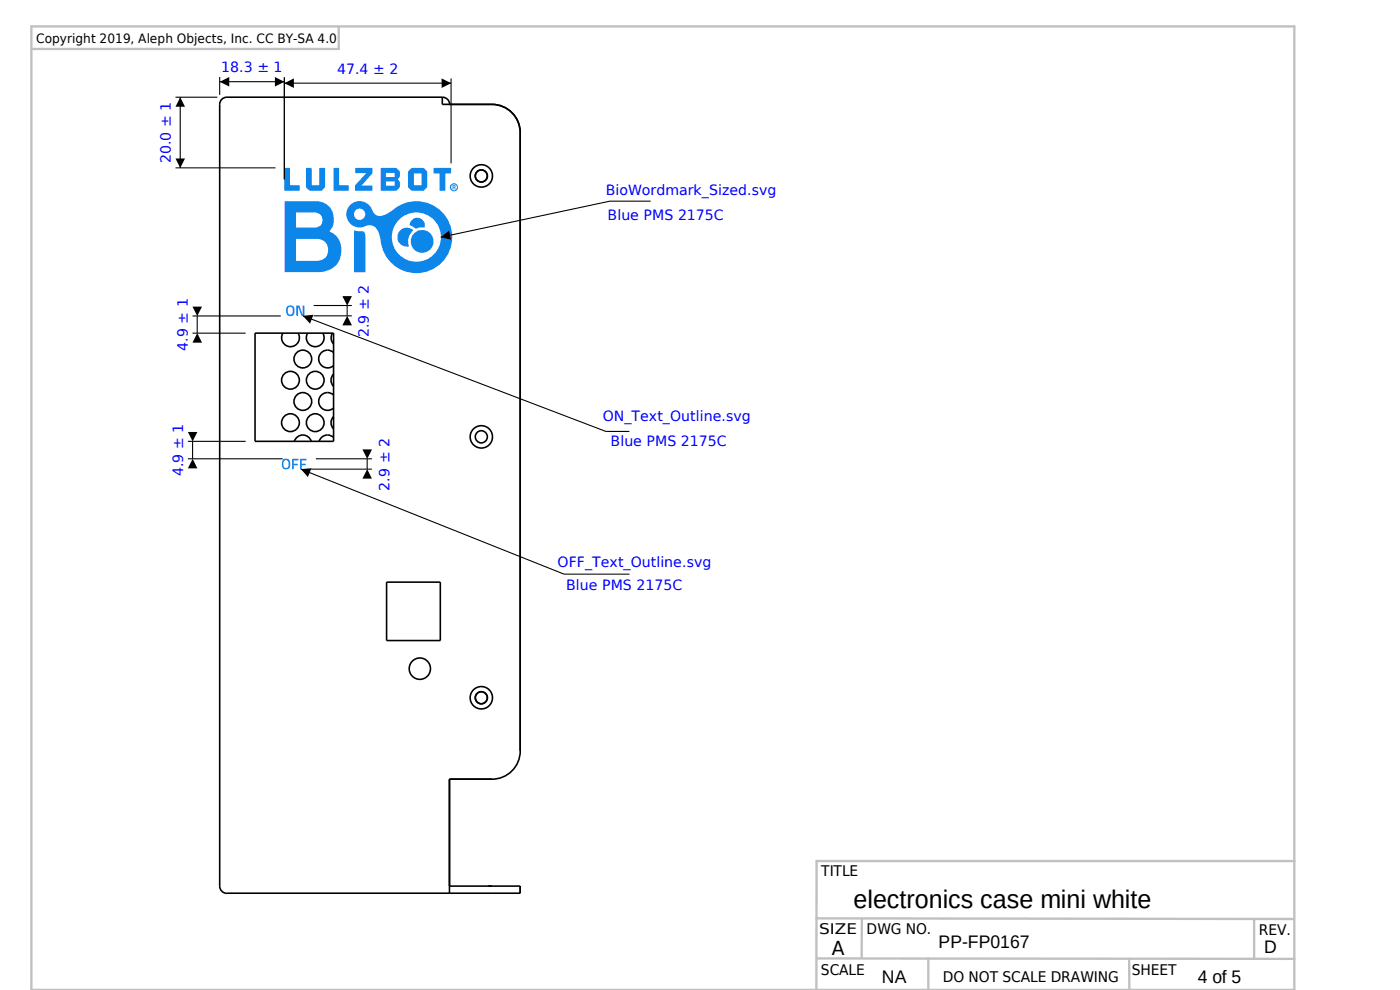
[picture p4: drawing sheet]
<svg xmlns="http://www.w3.org/2000/svg" width="297mm" height="210mm" viewBox="0 0 297 210" stroke-linecap="round" stroke-linejoin="round" font-family="sans-serif">
<g fill="none" stroke="#000" stroke-width=".34">
<path d="M93.8 22.1h10.6a6 6 0 0 1 6 6.1M93.8 20.6v1.5M93.8 22.1h.1M95.4 22.1h.1M95.4 22.1a1.5 1.5 0 0 0-1.5-1.5h-45.8a1.52 1.52 0 0 0-1.5 1.5v165.8a1.53 1.53 0 0 0 1.5 1.5M110.4 28.1v131.1a6 6 0 0 1-6 6M54.1 70.6h16.7v23h-16.7zM60 70.6a1.89 1.89 0 0 0 1.6 2.9 1.89 1.89 0 0 0 1.6-2.9M65.3 70.6a1.89 1.89 0 0 0 1.6 2.9 1.89 1.89 0 0 0 1.6-2.9M70.5 70.6a1.85 1.85 0 0 0 .3 2.3M70.8 79.3a1.81 1.81 0 0 0 0 2.6M70.8 74.8a1.88 1.88 0 0 0-2.7 0 1.88 1.88 0 0 0 0 2.6 1.88 1.88 0 0 0 2.7 .1"/>
<path d="M64.2 92.2a1.9 1.9 0 0 1 1.8 1.4M64.3 92.2a1.95 1.95 0 0 0-1.9 1.4M70.8 83.7a1.88 1.88 0 0 0-2.7 .1 1.88 1.88 0 0 0 0 2.6 1.88 1.88 0 0 0 2.7 .1M70.8 88.3a1.82 1.82 0 0 0 0 2.6M70.8 92.8a1.85 1.85 0 0 0-3.1 .8M82 123.4h11.4v12.4h-11.4zM104.4 165.2h-9v22.7M95.4 187.9v1.5M95.4 187.9h15v1.5h-62.3M103.6 187.9h.8"/>
<circle cx="102.1" cy="37.3" r="1.28"/>
<circle cx="102.1" cy="37.3" r="2.38"/>
<circle cx="64.3" cy="76.1" r="1.88"/>
<circle cx="61.6" cy="80.6" r="1.89"/>
<circle cx="61.6" cy="89.6" r="1.89"/>
<circle cx="64.3" cy="85.1" r="1.88"/>
<circle cx="66.9" cy="80.6" r="1.88"/>
<circle cx="66.9" cy="89.6" r="1.88"/>
<circle cx="102.1" cy="92.6" r="1.28"/>
<circle cx="102.1" cy="92.6" r="2.37"/>
<circle cx="89.1" cy="141.8" r="2.26"/>
<circle cx="102.1" cy="147.9" r="1.28"/>
<circle cx="102.1" cy="147.9" r="2.37"/>
</g>
<g fill="#0d86ea">
<path d="M61.2 65.3a.52 .52 0 0 1 .5-.2 .52 .52 0 0 1 .4 .4v.7a.52 .52 0 0 1-.5 .5 .52 .52 0 0 1-.5-.5zM61 64.9l-.3 1a.93 .93 0 0 0 .9 1.1 .93 .93 0 0 0 .9-1.1 .93 .93 0 0 0-.4-1.1 .93 .93 0 0 0-1.1 .1z" fill-rule="evenodd"/>
<path d="M62.9 64.8h.6l.7 1.9v-1.9h.4v2.2h-.6l-.7-1.9-.1 1.9h-.3z" fill-rule="evenodd"/>
<path d="M60.4 97.6a.52 .52 0 0 1 .8 .4 .85 .85 0 0 1-.5 1.2h-.3a1.27 1.27 0 0 1 0-1.6zM60.1 97.4l-.3 1a.91 .91 0 0 0 .9 1.1 .91 .91 0 0 0 .9-1.1 .93 .93 0 0 0-.4-1 .93 .93 0 0 0-1.1 0z" fill-rule="evenodd"/>
<path d="M62 97.3h1.3v.3h-1v.7h.9v.3h-.9v.9h-.3z" fill-rule="evenodd"/>
<path d="M63.7 97.3h1.3v.3h-1v.7h.9v.3h-.9v.9h-.3z" fill-rule="evenodd"/>
<path d="M95.7 39.7a.62 .62 0 0 1 1.2 0 .62 .62 0 0 1-1.2 0zM95.5 39.7a.86 .86 0 0 0 1.7 0 .86 .86 0 0 0-1.7 0z" fill-rule="evenodd"/>
<path d="M96.2 39.4v.2h.3l-.1-.2zM96 39.2a.4 .4 0 0 1 .6 .1 .4 .4 0 0 1 0 .5l.1 .4h-.2l-.1-.3-.2-.1v.4h-.2z" fill-rule="evenodd"/>
<path d="M60.4 35.6h1.1v3.6l2 .1v1.1h-3.1z" fill-rule="evenodd"/>
<path d="M64.9 35.6l1.2 .1v3.5l.2 .1 1.4-.1v-3.5l.2-.1 1.1 .1v3.8l-.7 .9h-2.5l-.8-.6z" fill-rule="evenodd"/>
<path d="M70.8 35.6h1l.2 .1v3.5l1.9 .1v1.1h-3.1z" fill-rule="evenodd"/>
<path d="M75.4 35.6h3.6v1.2l-2.3 2.6h2.2l.1 1h-3.6l-.1-1.1 2.4-2.6h-2.3z" fill-rule="evenodd"/>
<path d="M81.9 38.5v.9h1.8v-.9zM81.9 36.7v.8h1.8v-.8zM80.8 35.6h3.1l.9 .7v1.1l-.4 .6 .4 .6v1l-.7 .8h-3.3z" fill-rule="evenodd"/>
<path d="M87.8 36.8v2.5h1.6v-2.5zM87.3 35.7l2.4-.1 .2 .1 .7 .6v3.3l-.7 .8h-2.4l-.9-.6v-3.2z" fill-rule="evenodd"/>
<path d="M92 35.6l3.7 .1v1.1l-1.2 .1-.1 3.5h-1.1v-3.5l-1.3-.1z" fill-rule="evenodd"/>
<path d="M74.1 43.7a2.88 2.88 0 0 0 .2 3.7 2.88 2.88 0 0 0 3.7 .4 1.92 1.92 0 0 1 2.3 1.4l.3 .8a8.6 8.6 0 0 0 3 6.3 7.6 7.6 0 0 0 10.4-.9 7.6 7.6 0 0 0-.1-10.3 7.6 7.6 0 0 0-10.4-.7 4.3 4.3 0 0 1-3.6 1.3 2.92 2.92 0 0 1-1.2-1.7 2.83 2.83 0 0 0-4.6-.3zM75.1 45.4a1.2 1.2 0 0 1 2.4 0 1.2 1.2 0 0 1-2.4 0zM83.1 50.3a5.2 5.2 0 0 1 10.5 0 5.2 5.2 0 0 1-10.5 0z" fill-rule="evenodd"/>
<path d="M75.1 48.8l1.2 .2a.85 .85 0 0 1 1.1 .5l.1 8.2h-2.4z" fill-rule="evenodd"/>
<path d="M62.8 45.1h4a1.6 1.6 0 0 1 1.6 1.6 1.6 1.6 0 0 1-1.6 1.6h-4zM60.4 42.7v15h7.2a4.5 4.5 0 0 0 4.7-3.3 4.5 4.5 0 0 0-2.4-5.3h-.1a3.8 3.8 0 0 0 .8-4.1 3.8 3.8 0 0 0-3.4-2.3zM62.8 50.7h4.4a2.33 2.33 0 0 1 2.4 2.3 2.33 2.33 0 0 1-2.4 2.3h-4.4z" fill-rule="evenodd"/>
<path d="M84.8 49a2.02 2.02 0 0 1 2.9-.2 2.98 2.98 0 0 0-.9 3.4 2.02 2.02 0 0 1-2.2-.9 2.02 2.02 0 0 1 .2-2.3z" fill-rule="evenodd"/>
<path d="M87.3 46.7a1.62 1.62 0 0 1 2-.3 1.62 1.62 0 0 1 .8 1.8h-1.1l-.8 .3-.6-.5-.7-.2z" fill-rule="evenodd"/>
<circle cx="89.6" cy="51.2" r="2.42"/>
</g>
<g fill="none" stroke="#000" stroke-width=".23">
<path d="M46.6 16.3v3.8M46.6 17.3h13.7M60.3 16.3v21.7M60.3 17.6h35.4M95.7 16.6v18M37.2 35.6h21.2M37.2 20.6h8.9M38.2 20.6v15M138.1 42.7h-8.7l-35.9 7.6M40.8 70.6h11.3M40.8 67h18.8M41.8 67v3.6"/>
<path d="M64.3 67l64.3 24.5h4.9M66.6 67h8M66.6 64.8h8M73.7 64.8v2.2M39.9 97.3h20.1M39.9 93.6h12.2M40.9 93.6v3.7M63.8 99.5l55.9 22.3 13.9-.1M66 99.5h12.9M67 97.3h11.9M77.9 97.3v2.2"/>
</g>
<g fill="#000">
<path d="M46.6 17.4l2-1.1v2zM60.3 17.6l2-1v2.1zM58.3 16.3l2.1 1.1-2.1 .9zM93.7 16.6l2 1-2 1.1zM38.2 20.6l1.1 2h-2.1zM37.2 33.6h2.1l-1.1 2zM93.5 50.3l1.8-1.4 .4 1.9zM40.8 65h2.1l-1 2zM41.9 70.6l1 2.1h-2.1zM72.6 62.8h2.1l-1 2zM73.7 67l1 2h-2.1zM39.9 91.6h2l-1 2z"/>
<path d="M40.9 97.3l1 2h-2zM77.9 99.5l1 2h-2zM76.9 95.3h2l-1 2z"/>
<path d="M64.3 67l2.2-.3-.7 1.9z" fill-rule="evenodd"/>
<path d="M63.8 99.5l2.3-.2-.8 1.9z" fill-rule="evenodd"/>
</g>
<path d="M6.7 5.6h267.9v204.3h-267.9zM71.9 5.7v4.7h-65.2M173.2 194.7l101.4 .1M173.2 182.6h101.4M173.2 182.5v27.3M182.9 194.8l-.1 8.2M266.1 194.8v8.3M173.3 203.2l101.3 .1M197 203.2v6.6M239.6 203.3v6.5" fill="none" stroke="#c0c0c0" stroke-width=".5"/>
<text font-size="5.4" x="181.1" y="192.4">electronics case mini white</text>
<text font-size="4.1" x="176.5" y="202.4">A</text>
<g font-size="3.8">
<text x="199.1" y="201.1">PP-FP0167</text>
<text x="268.2" y="202.1">D</text>
<text x="187.1" y="208.5">NA</text>
<text x="254.1" y="208.5">4 of 5</text>
</g>
<g font-size="3.1">
<text x="174.2" y="185.7">TITLE</text>
<text x="173.8" y="198">SIZE</text>
<text x="183.9" y="198">DWG NO.</text>
<text x="267.1" y="198.3">REV.</text>
<text x="174.2" y="206.7">SCALE</text>
<text x="200" y="208.1">DO NOT SCALE DRAWING</text>
<text x="240.1" y="206.7">SHEET</text>
</g>
<g font-size="3" fill="#00f">
<text x="47" y="15.4">18.3 ± 1</text>
<text x="71.5" y="15.6">47.4 ± 2</text>
<text x="36.3" y="34.6" transform="rotate(-90 36.3 34.6)">20.0 ± 1</text>
<text x="128.5" y="41.4">BioWordmark_Sized.svg</text>
<text x="128.9" y="46.7">Blue PMS 2175C</text>
<text x="78.2" y="71.5" transform="rotate(-90 78.2 71.5)">2.9 ± 2</text>
<text x="39.9" y="74.4" transform="rotate(-90 39.9 74.4)">4.9 ± 1</text>
<text x="127.9" y="89.2">ON_Text_Outline.svg</text>
<text x="129.5" y="94.5">Blue PMS 2175C</text>
<text x="38.9" y="101" transform="rotate(-90 38.9 101)">4.9 ± 1</text>
<text x="82.7" y="104" transform="rotate(-90 82.7 104)">2.9 ± 2</text>
<text x="118.3" y="120.1">OFF_Text_Outline.svg</text>
<text x="120.1" y="125">Blue PMS 2175C</text>
</g>
<text font-size="2.7" x="7.7" y="9.1">Copyright 2019, Aleph Objects, Inc. CC BY-SA 4.0</text>
</svg>
